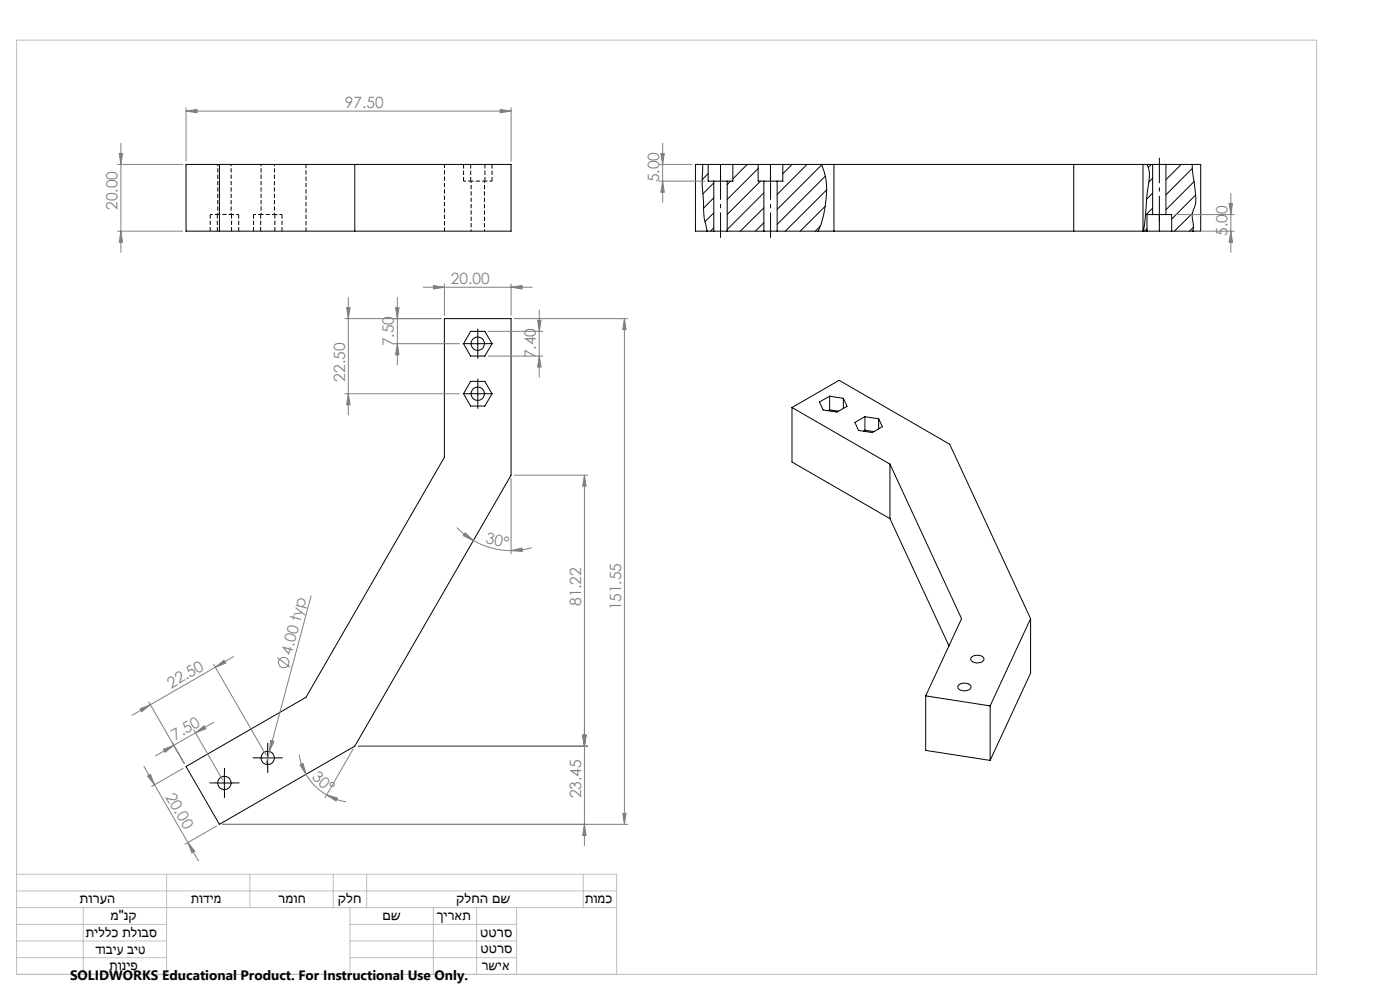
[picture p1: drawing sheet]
<svg xmlns="http://www.w3.org/2000/svg" width="420mm" height="297mm" viewBox="0 0 420 297" stroke-linecap="round" stroke-linejoin="round" font-family="sans-serif">
<path d="M141.2 54.3h4.3M69.5 64.3h-4.3M82.5 64.3h-4.3" fill="none" stroke="#000" stroke-width=".3" stroke-dasharray="1.3 .6" stroke-dashoffset=".4" stroke-linecap="butt"/>
<path d="M139.1 54.3h2.1M145.5 54.3h2.1M65.2 64.3h-2.1M71.6 64.3h-2.1M78.2 64.3h-2.1M84.6 64.3h-2.1" fill="none" stroke="#000" stroke-width=".3" stroke-dasharray="1.3 .6" stroke-dashoffset=".5" stroke-linecap="butt"/>
<path d="M139.1 54.3v-5M141.2 54.3v-5M145.5 54.3v-5M147.6 54.3v-5M63.1 64.3v5M65.2 64.3v5M69.5 64.3v5M71.6 64.3v5M76.1 64.3v5M78.2 64.3v5M82.5 64.3v5M84.6 64.3v5" fill="none" stroke="#000" stroke-width=".3" stroke-dasharray="1.3 .6" stroke-linecap="butt"/>
<path d="M91.8 49.3v20M133.3 49.3v20" fill="none" stroke="#000" stroke-width=".3" stroke-dasharray="1.3 .6" stroke-dashoffset=".2" stroke-linecap="butt"/>
<path d="M65.3 49.3v15M78.3 49.3v15M141.3 54.3v15M69.3 64.3v-15M82.3 64.3v-15M145.3 69.3v-15" fill="none" stroke="#000" stroke-width=".3" stroke-dasharray="1.3 .6" stroke-dashoffset=".8" stroke-linecap="butt"/>
<g fill="none" stroke="#000" stroke-width=".3">
<path d="M55.8 49.3h97.5v20h-97.5zM65.8 49.3v20M106.4 49.3v20M210.8 49.3v1.2a40.5 40.5 0 0 0 .3 9.9 24.5 24.5 0 0 0 1 8.9M212.4 49.3v5h1.7M212.4 52l-1.8 1.9M214.1 54.3h4.1M214.1 54.3v15M214.1 54.8l-3.2 3.3M214.1 59.3l-3 3.1M216.1 49.3v5M218.2 54.3v15"/>
<path d="M219.1 54.3l-.9 1M219.9 49.3v5h-1.7M224.2 49.3l-4.3 4.3M227.4 49.3v5h1.8M227.4 50.5l-9.2 9.3M228.1 54.3l-9.9 10M229.2 54.3h4M229.2 54.3v15M229.2 57.8l-11 11M231.1 49.3v5M233.2 54.3v15M234.8 49.3v5h-1.6"/>
<path d="M237.6 49.3l-2.8 2.8M242.1 49.3l-8.9 9M246.5 49.3a21.4 21.4 0 0 1 1 12.8l-1.1 5-.9 2.2M246.5 49.4l-13.3 13.4M247.6 52.8l-14.4 14.4M248 56.9l-12.4 12.4M250.2 49.3v20M322.1 49.3v20M342.9 49.3v20M344.1 49.3a9 9 0 0 1 .4 6.6l-1.4 13.4M345.4 49.3l-.9 .9M345.8 49.3h4"/>
<path d="M345.8 49.3h-137.2v20h5.5M345.8 49.3v15M345.8 57.9l-1.8 1.8M345.8 53.4l-1.2 1.2M349.8 49.3h10.4v20h-127M349.8 49.3v15M349.9 49.3l-.1 .1M354.4 49.3l-4.6 4.6M357.6 49.3l.1 1.9 .8 5.8a9.3 9.3 0 0 1-.7 6.5 7.7 7.7 0 0 0 .2 3.7l-.1 2.1M357.7 50.5l-7.9 7.9M358.3 54.3l-8.5 8.6M358.7 58.5l-7.2 7.1"/>
<path d="M214.1 69.3h4.1M214.1 68.3l-1 1M214.1 63.8l-2.6 2.6M218.2 69.3h11M229.2 69.3h4M229.2 62.3l-7.1 7M229.2 66.7l-2.6 2.6M246.2 67.7l-1.6 1.6M247.6 61.8l-7.5 7.5M344.1 68.5l-.7 .8M345.8 64.3h4M345.8 64.3h-1.7v5"/>
<path d="M345.8 62.4l-2.1 2M347.8 64.3v5M349.8 64.3h1.7v5M357.7 63.9l-5.4 5.4M358 68.1l-1.2 1.2M133.3 95.5h20v46.9l-46.9 81.2-40.6 23.4-10-17.3 36-20.7 41.5-71.9zM141.2 99.3h4.3l2.1 3.7-2.1 3.7h-4.3l-2.1-3.7zM140.8 118h5M140.8 103h5M141.2 114.3h4.3l2.1 3.7-2.1 3.7h-4.3l-2.1-3.7zM143.3 100.5v5M143.3 115.5v5"/>
<path d="M248.9 118.7l-3 1.8 1 2.4 4.2 .6 3-1.7-1.1-2.4M248.9 118.7l4.1 .7M248.9 118.7v4.1M253 119.4v3M237.6 122.1l14.1-8.1 33.2 19.1 24.3 52.3M237.6 122.1l29.4 17M237.6 122.1v16.4l29.4 16.9M248.9 122.8l2.6 .4M248.9 122.8l-.5 .3M259.5 124.9l-3 1.7 1.1 2.4 4.1 .6 3-1.7-1.1-2.4M259.5 124.9l4.1 .6M259.5 128.9l-.5 .3"/>
<path d="M259.5 128.9l2.6 .5M259.5 124.9v4M263.6 125.5v3M267 139.1l21.5 46.3-10.8 23.2M267 139.1v16.3M267 155.4l17.7 38.2M291.4 197a2.61 2.61 0 0 1 3.8 .3 1.82 1.82 0 0 1-2.6 1.3l-.4-.1a.95 .95 0 0 1-.8-1.5zM309.2 185.4l-12.2 26.2M309.2 185.4v16.4l-12.2 26.1M277.7 208.6l19.3 3M277.7 208.6v16.3l19.3 3M287.7 205.2a2.51 2.51 0 0 1 3.6 .6 2.24 2.24 0 0 1-3.2 1l-.4-.2a.79 .79 0 0 1 0-1.4z"/>
<path d="M297 211.6v16.3M64.8 234.7h5M67.3 232.2v4.9M77.8 227.2h5M80.3 224.6v5.1"/>
<circle cx="143.3" cy="103" r="2"/>
<circle cx="143.3" cy="118" r="2"/>
<circle cx="67.3" cy="234.7" r="2"/>
<circle cx="80.3" cy="227.2" r="2"/>
</g>
<g fill="none" stroke="#808080" stroke-width=".3">
<path d="M55.8 33.3l3.3-.5v1zM55.8 32.3v16M55.8 33.3h97.5M150 32.8l3.3 .5-3.3 .5zM153.3 32.3v16M35.3 49.3h19.5M35.8 46h1l-.5 3.3zM36.3 42.9v32.7M197.8 49.3h9.8M197.8 54.3h13.7M198.3 46h1l-.5 3.3zM198.8 42.9v17.7"/>
<path d="M198.8 54.3l.5 3.3h-1zM369.3 58v17.6M35.3 69.3h19.5M36.3 69.3l.5 3.3h-1zM352.5 64.3h17.7M358.8 69.3h11.4M368.7 61h1l-.4 3.3zM369.3 69.3l.4 3.3h-1zM103.5 95.5h28.8M104 92.2h1l-.5 3.3zM104.5 89.1v35.3M118.7 92.2h1l-.5 3.3z"/>
<path d="M119.2 89.1v20.3M127 86.1h32.7M130 85.6l3.3 .5-3.3 .5zM133.3 85.1v9.4M146.5 99.3h16.3M153.3 86.1l3.3-.5v1zM153.3 85.1v9.4M154.3 95.5h34M161.3 96h1l-.5 3.3zM161.8 93v20.1M187.3 95.5v151.5M187.3 95.5l.5 3.3h-1z"/>
<path d="M103.5 118h34.3M104.5 118l.5 3.3h-1zM118.2 103h19.6M119.2 103l.5 3.3h-1zM146.5 106.7h16.3M161.8 106.7l.5 3.3h-1zM137.1 158.1l2 1.9 2.9 2M139.6 159.7l2.4 2.3-3-1.5zM153.3 143.4v22.6M154.3 142.4h22M175.3 142.4l.5 3.3h-1zM175.3 142.4v111"/>
<path d="M93.3 178.5l-12.5 46.7M142 162a23.1 23.1 0 0 0 11.3 3M153.3 165l3.3-.8 .1 1.1zM159.5 164.1l-3.4 .7-2.8 .2M64.1 199.1l15.7 27.2M64.6 200l-25 14.4M64.6 200l2.6-2.1 .5 .9zM70.1 196.8l-5.5 3.2M83.2 197.1l3.8 2.9M42 212.4l3.1-1.2-2.6 2.1zM44.6 210.4l10.7 18.5M58.1 218.8l8.7 15"/>
<path d="M58.6 219.6l2.6-2.1 .6 .9zM64.1 216.5l-17.5 10.1M43.2 229.7l16.3 28.3M44.3 232.6l.9-.5 1.2 3.1zM49 224.6l3.1-1.2-2.6 2.1zM55 230.3l-9.5 5.4M80.8 225.2l-1 3.9M81.2 221.9l1 .3-1.4 3zM89.7 226.2l.8 3 1.3 2.9M90 229.3l.9-.5 .9 3.3zM91.8 232.1l2.1 2.8 2.1 2 2 1.3M98 238.2l3.2 .9-.4 1z"/>
<path d="M98 238.2l2.8 1.3 3.1 .8M105.9 224.5l-8.4 14.6M107.4 223.6h68.9M174.8 220.3h1l-.5 3.3zM56.4 252.5l2.1 2.6-.9 .5zM64.9 247.6l-9.4 5.4M66.8 247h121.5M175.3 247l.5 3.4h-1zM186.8 243.8h1l-.5 3.2z"/>
<circle cx="85.1" cy="198.6" r="1.56"/>
</g>
<path d="M347.8 47.3v19M216.2 71.3v-19M231.2 71.3v-19" fill="none" stroke="#000" stroke-width=".3" stroke-dasharray="15.2 1.3 1.3 1.3" stroke-dashoffset="7.6" stroke-linecap="butt"/>
<g fill="none" stroke="#000" stroke-width=".3" stroke-dasharray="15.2 1.3 1.3 1.3" stroke-linecap="butt">
<path d="M140.8 118h-2M140.8 103h-2M143.3 115.5v-2M143.3 100.5v-2M143.3 105.5v2M145.8 118h2M145.8 103h2M143.3 120.5v2M64.8 234.6h-2M67.3 232.1v-2M67.3 237.1v2M69.8 234.6h2"/>
<path d="M77.8 227.1h-2M80.3 224.6v-2M80.3 229.6v2M82.8 227.1h2"/>
</g>
<g fill="none" stroke="#c0c0c0" stroke-width=".3">
<path d="M5 12h390v280h-390zM5 262h180v30M5 277h45M5 272h180M5 267h180M25 272v20M50 262v30M75 262v10M100 262v10M105 277h50M105 272v20M110 262v10"/>
<path d="M130 272v20M143 272v20M155 272v20M175 262v10M5 282h45M5 287h45M105 282h50M105 287h50"/>
</g>
<g fill="#808080">
<path d="M81.2 221.9l1 .3-1.4 3z"/>
<path d="M153.3 86.1l3.3-.5v1zM130 85.6l3.3 .5-3.3 .5z"/>
<path d="M55.8 33.3l3.3-.5v1zM150 32.8l3.3 .5-3.3 .5z"/>
<path d="M58.6 219.6l2.6-2.1 .6 .9zM49 224.6l3.1-1.2-2.6 2.1zM64.6 200l2.6-2.1 .5 .9zM42 212.4l3.1-1.2-2.6 2.1z"/>
<path d="M119.2 103l.5 3.3h-1zM118.7 92.2h1l-.5 3.3zM104.5 118l.5 3.3h-1zM104 92.2h1l-.5 3.3z"/>
<path d="M175.3 247l.5 3.4h-1zM174.8 220.3h1l-.5 3.3zM174.8 220.3h1l-.5 3.3zM175.3 142.4l.5 3.3h-1zM369.3 69.3l.4 3.3h-1zM368.7 61h1l-.4 3.3z"/>
<path d="M187.3 95.5l.5 3.3h-1zM186.8 243.8h1l-.5 3.2z"/>
<path d="M35.8 46h1l-.5 3.3zM36.3 69.3l.5 3.3h-1zM161.3 96h1l-.5 3.3zM161.8 106.7l.5 3.3h-1zM198.3 46h1l-.5 3.3zM198.8 54.3l.5 3.3h-1z"/>
<path d="M44.3 232.6l.9-.5 1.2 3.1zM56.4 252.5l2.1 2.6-.9 .5z"/>
<path d="M90 229.3l.9-.5 .9 3.3zM98 238.2l3.2 .9-.4 1z"/>
<path d="M139.6 159.7l2.4 2.3-3-1.5zM153.3 165l3.3-.8 .1 1.1z"/>
</g>
<g font-size="4.7" fill="#808080">
<text x="103.5" y="32.3">97.50</text>
<text x="197.8" y="54.6" transform="rotate(-90 197.8 54.6)">5.00</text>
<text x="35.3" y="62.9" transform="rotate(-90 35.3 62.9)">20.00</text>
<text x="368.2" y="70.7" transform="rotate(-90 368.2 70.7)">5.00</text>
<text x="135.3" y="85.1">20.00</text>
<text x="118.2" y="103.8" transform="rotate(-90 118.2 103.8)">7.50</text>
<text x="160.8" y="107.4" transform="rotate(-90 160.8 107.4)">7.40</text>
<text x="103.5" y="114.4" transform="rotate(-90 103.5 114.4)">22.50</text>
<text x="145.5" y="162.8" transform="rotate(12 145.5 162.8)">30°</text>
<text x="174.3" y="181.6" transform="rotate(-90 174.3 181.6)">81.22</text>
<text x="186.3" y="182.9" transform="rotate(-90 186.3 182.9)">151.55</text>
<text x="87.4" y="196.5" transform="rotate(-75 87.4 196.5)">4.00 typ</text>
<text x="51.4" y="206.4" transform="rotate(-30 51.4 206.4)">22.50</text>
<text x="52.5" y="222" transform="rotate(-30 52.5 222)">7.50</text>
<text x="93.3" y="233.2" transform="rotate(41 93.3 233.2)">30°</text>
<text x="49.6" y="238.7" transform="rotate(60 49.6 238.7)">20.00</text>
<text x="174.3" y="239.3" transform="rotate(-90 174.3 239.3)">23.45</text>
</g>
<g font-size="4.2">
<text x="24" y="270.7">תורעה</text>
<text x="33.1" y="275.7">מ&quot;נק</text>
<text x="57.3" y="270.7">תודימ</text>
<text x="83.6" y="270.6">רמוח</text>
<text x="101.4" y="270.7">קלח</text>
<text x="114.7" y="275.8">םש</text>
<text x="131" y="275.8">ךיראת</text>
<text x="136.9" y="270.7">קלחה םש</text>
<text x="175.5" y="270.6">תומכ</text>
<text x="25.7" y="280.9">תיללכ תלובס</text>
<text x="144.1" y="280.7">טטרס</text>
<text x="28.7" y="285.8">דוביע ביט</text>
<text x="144.1" y="285.5">טטרס</text>
<text x="32.8" y="290.6">תוניפ</text>
<text x="144.6" y="290.7">רשיא</text>
</g>
<text font-size="4.1" x="21" y="293.7">SOLIDWORKS Educational Product. For Instructional Use Only.</text>
</svg>
